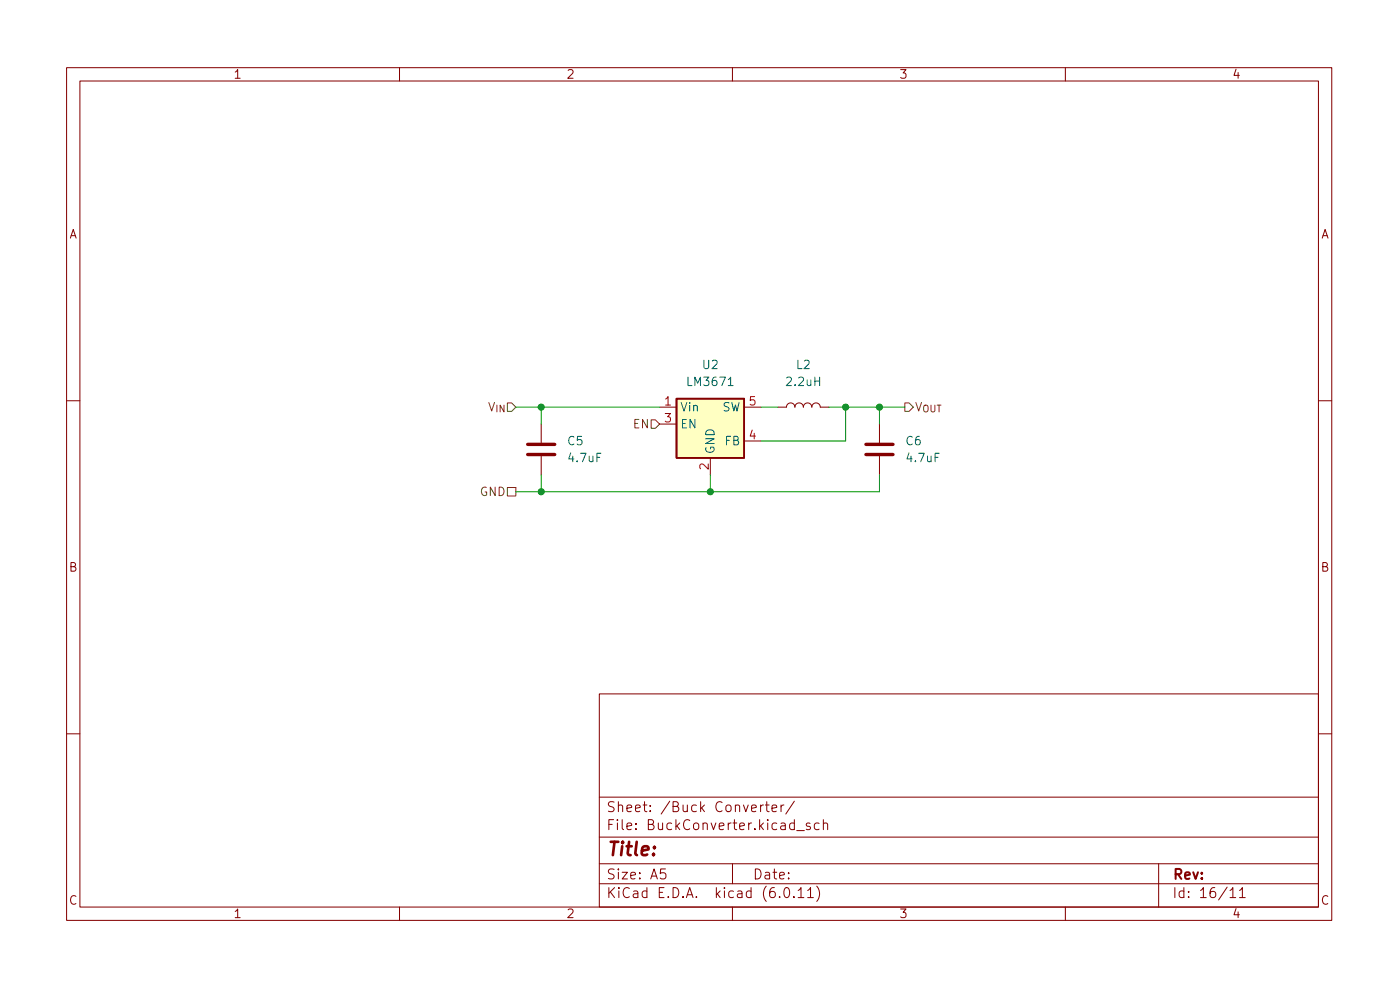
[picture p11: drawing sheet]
<svg xmlns="http://www.w3.org/2000/svg" width="210mm" height="148mm" viewBox="0 0 210 148" stroke-linecap="round" stroke-linejoin="round" font-family="sans-serif">
<g fill="none" stroke="#840000" stroke-width=".15">
<path d="M10 10.2h190v128h-190zM12 12.2h186v124h-186zM60 10.2v2M110 10.2v2M160 10.2v2M10 60.2h2M81.3 63.7v2.8M81.3 68.5v2.8M99.1 61.1h2.5M99.1 63.7h2.5M106.7 68.7v2.6M111.8 61.1h2.5"/>
<path d="M111.8 66.2h2.5M116.8 61.1h1.3a.64 .64 0 0 1 .6-.6 .64 .64 0 0 1 .7 .6 .64 .64 0 0 1 .6-.6 .64 .64 0 0 1 .6 .6 .64 .64 0 0 1 .7-.6 .64 .64 0 0 1 .6 .6 .64 .64 0 0 1 .7-.6 .64 .64 0 0 1 .6 .6h1.3M132.1 63.7v2.8M132.1 68.5v2.8M198 60.2h2M10 110.2h2M90 104.2h108v32h-108zM90 119.7h108M198 110.2h2M60 136.2v2M90 132.7h108M90 129.7h108"/>
<path d="M90 125.7h108M95.5 124.4v.1M95.5 123.6v.2M97.7 121.7v.1M97.7 120.9v.2M105.2 120.3v1.5M105.4 121.3l.4 .5M105.8 120.8l-.6 .6M110 136.2v2M110 129.7v3M119.3 120.3l-1.3 1.9M121.7 123.6l-.4-.1-.2 .3 .1 .2 .5 .1v.4h-.6"/>
<path d="M122.7 133a1.72 1.72 0 0 1 0 2.3M123 123.6l-.4-.1-.3 .3v.5l.1 .2h.6M123.7 123.7a.37 .37 0 0 1 .6 .1v.7M123.7 123v1.5M160 136.2v2M174 129.7v6.5M186.2 133.7l.4-.5v1.5M186.2 134.7h.8"/>
</g>
<path d="M79.2 68.2h4.1M79.2 66.7h4.1M130 68.2h4.1M130 66.7h4.1" fill="none" stroke="#840000" stroke-width=".51"/>
<path d="M109.4 57l.3-.4v1.3M109.4 57.9h.7M122.4 57.2h.7M123.1 56.6v1.3M90.2 68h-.6v1.3M141 68h-.6v1.3" fill="none" stroke="#006464" stroke-width=".15"/>
<path d="M101.6 59.9h10.2v8.8h-10.2z" fill="#ffffc2" stroke="#ffffc2" stroke-width=".15"/>
<path d="M101.6 59.9h10.2v8.8h-10.2z" fill="none" stroke="#840000" stroke-width=".25"/>
<path d="M76.2 73.2h1.3v1.3h-1.3zM97.8 63h.6l.7 .7-.7 .6h-.6zM135.9 60.5h.6l.7 .6-.7 .7h-.6z" fill="none" stroke="#725600" stroke-width=".15"/>
<path d="M77.5 61.1h21.6M81.3 61.1v2.6M81.3 71.3v2.5M106.7 71.3v2.5M114.3 61.1h2.5M124.5 61.1h11.4M127 61.1v5.1h-12.7M132.1 71.3v2.5h-54.6M132.1 61.1v2.6" fill="none" stroke="#009600" stroke-width=".15"/>
<g fill="#009600" stroke="#009600" stroke-width=".15">
<circle cx="127" cy="61.1" r=".46"/>
<circle cx="106.7" cy="73.8" r=".46"/>
<circle cx="81.3" cy="61.1" r=".46"/>
<circle cx="81.3" cy="73.8" r=".46"/>
<circle cx="132.1" cy="61.1" r=".46"/>
</g>
<text font-size="2.8" fill="#840000" x="91" y="129.1">Title:</text>
<g font-size="2.1" fill="#840000">
<text x="91" y="125.1">File:</text>
<text x="91" y="122.4">Sheet:</text>
<text x="97.4" y="125.1">BuckConverter.kicad_sch</text>
<text x="99.2" y="122.4">/Buck</text>
<text x="107.5" y="122.4">Converter/</text>
<text x="91" y="135.3">KiCad</text>
<text x="91" y="132.5">Size:</text>
<text x="97.7" y="132.5">A5</text>
<text x="98.7" y="135.3">E.D.A.</text>
<text x="107.6" y="135.3">kicad</text>
<text x="113" y="132.5">Date:</text>
<text x="114.8" y="135.3">(6.0.11)</text>
<text x="176" y="132.5">Rev:</text>
<text x="176" y="135.3">Id:</text>
<text x="180.1" y="135.3">16/11</text>
</g>
<g font-size="1.8" fill="#840000">
<text x="35" y="12.2">1</text>
<text x="85" y="12.2">2</text>
<text x="135" y="12.2">3</text>
<text x="185" y="12.2">4</text>
<text x="10.4" y="36.2">A</text>
<text x="198.4" y="36.2">A</text>
<text x="10.3" y="86.2">B</text>
<text x="198.3" y="86.2">B</text>
<text x="10.3" y="136.2">C</text>
<text x="198.3" y="136.2">C</text>
<text x="35" y="138.2">1</text>
<text x="85" y="138.2">2</text>
<text x="135" y="138.2">3</text>
<text x="185" y="138.2">4</text>
</g>
<g font-size="1.8" fill="#006464">
<text x="102.9" y="58.3">LM3671</text>
<text x="105.3" y="55.8">U2</text>
<text x="117.8" y="58.3">2.2uH</text>
<text x="119.5" y="55.8">L2</text>
<text x="102.1" y="62.1">Vin</text>
<text x="102.1" y="64.7">EN</text>
<text x="108.4" y="62.1">SW</text>
<text x="85.1" y="67.2">C5</text>
<text x="85.1" y="69.8">4.7uF</text>
<text x="107.7" y="68.2" transform="rotate(-90 107.7 68.2)">GND</text>
<text x="108.7" y="67.2">FB</text>
<text x="135.9" y="67.2">C6</text>
<text x="135.9" y="69.8">4.7uF</text>
</g>
<g font-size="1.8" fill="#725600">
<text x="73.2" y="62.1">V_{IN}</text>
<text x="95" y="64.7">EN</text>
<text x="137.4" y="62.1">V_{OUT}</text>
<text x="72" y="74.8">GND</text>
</g>
<g font-size="1.8" fill="#a90000">
<text x="99.6" y="60.9">1</text>
<text x="99.6" y="63.4">3</text>
<text x="112.3" y="65.9">4</text>
<text x="112.3" y="60.9">5</text>
<text x="106.4" y="70.7" transform="rotate(-90 106.4 70.7)">2</text>
</g>
</svg>
